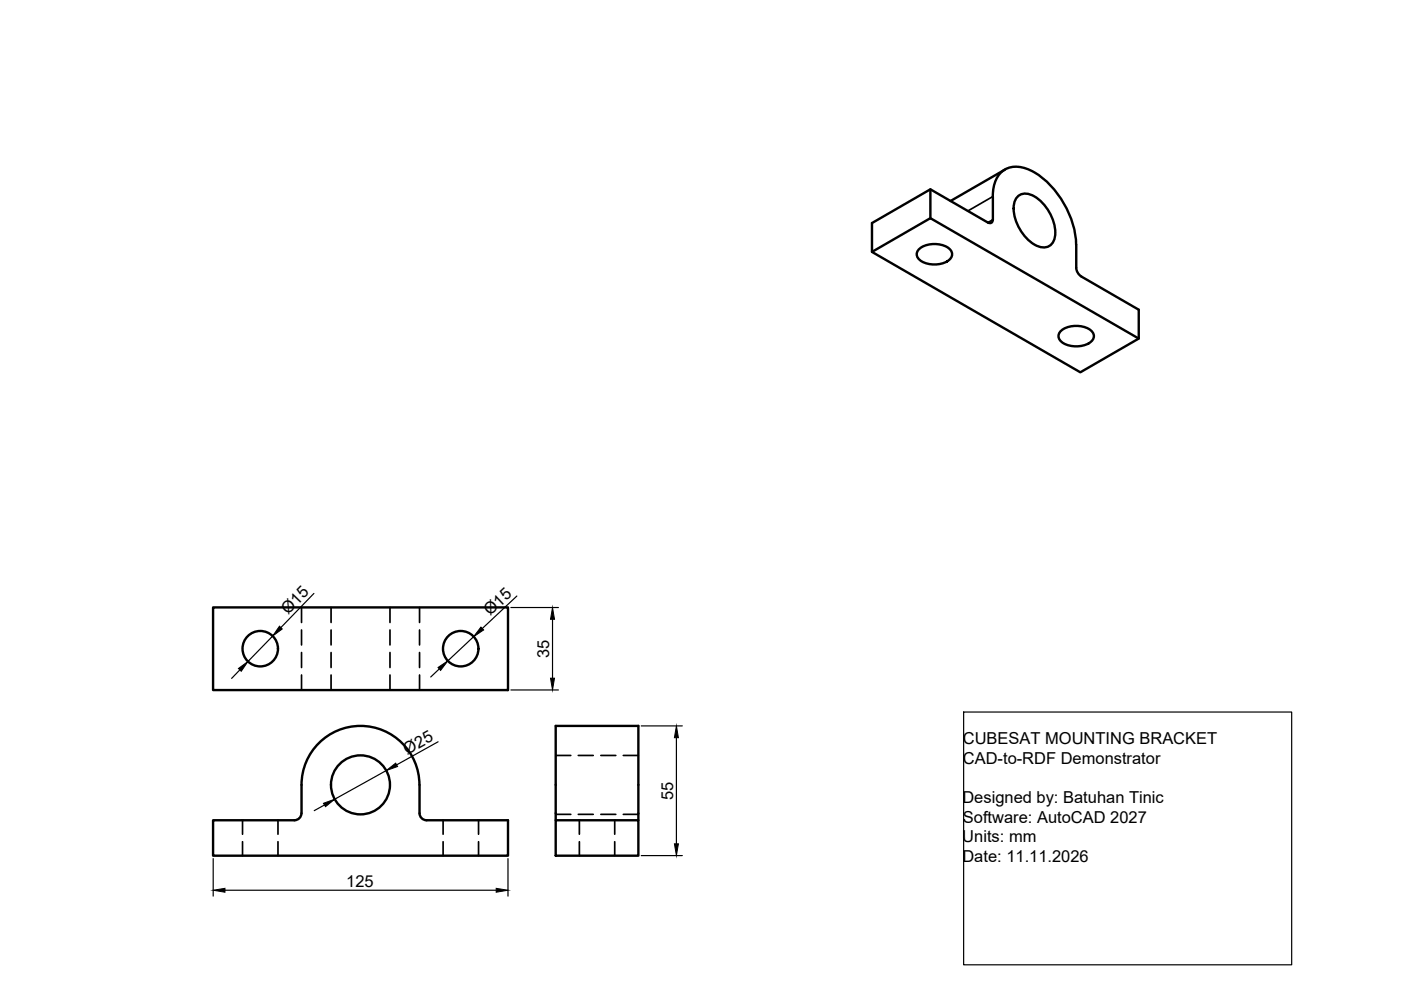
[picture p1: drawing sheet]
<svg xmlns="http://www.w3.org/2000/svg" width="297mm" height="210mm" viewBox="0 0 297 210" stroke-linecap="round" stroke-linejoin="round" font-family="sans-serif">
<!-- layer: MD_Visible -->
<g fill="none" stroke="#000" stroke-width=".51">
<path d="M213.1 35.9l-11.6 6.7M184.9 53.4l44.2 25.5 12.3-7.1v-6.1l-12.2-7.1M194.9 52.8a5.5 5.5 0 0 1 6.4 0 1.56 1.56 0 0 1-.5 2.6 5.6 5.6 0 0 1-5.9-.4 1.45 1.45 0 0 1 0-2.2zM197.3 40.1v6.2M209.5 47.2l-12.2-7.1-12.4 7.2v6.1l12.4-7.1 44.1 25.5M210.5 41.6a5.9 5.9 0 0 1 3.4-6 7.5 7.5 0 0 1 6.5 1.6 19.8 19.8 0 0 1 7.8 14.7M210.5 46.6l-.2 .6-.5 .1-.4-.1M210.5 41.7v4.9M215.9 41.5a3.3 3.3 0 0 1 4.1 .6 9.5 9.5 0 0 1 3.7 8.1 2.46 2.46 0 0 1-3.6 2 9.3 9.3 0 0 1-5.1-8.9l.2-.7zM228.2 51.9v4.9a2.33 2.33 0 0 0 1 1.8M225 70.1a5.5 5.5 0 0 1 6.4 0 1.56 1.56 0 0 1-.6 2.7 5.6 5.6 0 0 1-5.8-.4 1.45 1.45 0 0 1 0-2.3zM45.2 128.8h62.5v17.5h-62.5z"/>
<path d="M45.2 173.9h17.2a1.49 1.49 0 0 0 1.5-1.5v-6a12.5 12.5 0 0 1 12.5-12.5 12.5 12.5 0 0 1 12.5 12.5v6a1.49 1.49 0 0 0 1.5 1.5h17.3v7.5h-62.5zM117.8 173.9v-20h17.5v20M117.8 173.9h17.5v7.5h-17.5z"/>
<circle cx="55.2" cy="137.5" r="3.8"/>
<circle cx="97.7" cy="137.5" r="3.8"/>
<circle cx="76.4" cy="166.4" r="6.3"/>
</g>
<!-- layer: MD_Hidden -->
<g fill="none" stroke="#000" stroke-width=".36">
<path d="M63.9 128.8v3.2M63.9 133.6v3.1M63.9 138.4v3.1M70.2 128.8v3.2M70.2 133.6v3.1M70.2 138.4v3.1M82.7 128.8v3.2M82.7 133.6v3.1M82.7 138.4v3.1M88.9 128.8v3.2M88.9 133.6v3.1M88.9 138.4v3.1"/>
<path d="M63.9 143.1v3.2M70.2 143.1v3.2M82.7 143.1v3.2M88.9 143.1v3.2M51.4 173.9v3M51.4 178.5v2.9M58.9 173.9v3M58.9 178.5v2.9M93.9 173.9v3M93.9 178.5v2.9M101.5 173.9v3M101.5 178.5v2.9"/>
<path d="M117.8 172.7h3.2M117.8 160.2h3.2M122.6 172.7h3.2M122.6 160.2h3.2M122.8 173.9v3M122.8 178.5v2.9M127.4 172.7h3.2M127.4 160.2h3.2M130.3 173.9v3M130.3 178.5v2.9M132.2 172.7h3.1M132.2 160.2h3.1"/>
</g>
<!-- layer: MD_Visible Narrow -->
<path d="M210.5 46.6l-1 .6M210.5 41.7l-5.3 3" fill="none" stroke="#000" stroke-width=".36"/>
<!-- layer: 0 -->
<g fill="none" stroke="#000" stroke-width=".25">
<path d="M57.8 134.9l-5.2 5.3M66.6 125.8l-7.1 7.3M100.4 135l-5.4 5.1M108.3 128.8h10.1M109.6 126.4l-7.4 6.9M117.1 131.3v12.5M50.8 142l-1.7 1.8M92.9 157.3l-8.8 4.9M93.1 141.8l-1.8 1.7M108.3 146.3h10.1M136 153.9h8.7M143.4 156.4v22.5"/>
<path d="M204.3 151h69.6v53.6h-69.6zM68.8 170.7l-2.2 1.2M81.9 163.4l-10.9 6M45.2 182v8M47.7 188.8h57.5M107.7 182v8M136 181.4h8.7"/>
</g>
<path d="M59.3 132.8l.5 .6-2 1.5zM102 133l.5 .6-2.1 1.4zM117.1 128.8l.5 2.5h-.9zM50.6 141.7l2-1.5-1.5 2.1zM92.9 141.5l2.1-1.4-1.6 2zM116.7 143.8h.9l-.5 2.5zM143.4 153.9l.4 2.5h-.8zM68.6 170.3l2.4-.9-2 1.6zM81.9 163.4l2-1.6 .4 .7zM143 178.9h.8l-.4 2.5zM45.2 188.8l2.5-.5v.9zM105.2 188.3l2.5 .5-2.5 .4z" fill="#000" stroke="#000" stroke-width=".21"/>
<g font-size="3.5">
<text x="61.1" y="130.4" transform="rotate(-46 61.1 130.4)">Ø15</text>
<text x="103.9" y="130.7" transform="rotate(-43 103.9 130.7)">Ø15</text>
<text x="116.5" y="139.5" transform="rotate(-90 116.5 139.5)">35</text>
<text x="86.3" y="160.1" transform="rotate(-29 86.3 160.1)">Ø25</text>
<text x="204.1" y="157.7">CUBESAT MOUNTING BRACKET</text>
<text x="204.1" y="161.9">CAD-to-RDF Demonstrator</text>
<text x="142.7" y="169.6" transform="rotate(-90 142.7 169.6)">55</text>
<text x="204.1" y="170.2">Designed by: Batuhan Tinic</text>
<text x="204" y="178.6">Units: mm</text>
<text x="204.2" y="174.4">Software: AutoCAD 2027</text>
<text x="204.1" y="182.8">Date: 11.11.2026</text>
<text x="73.4" y="188.1">125</text>
</g>
</svg>
